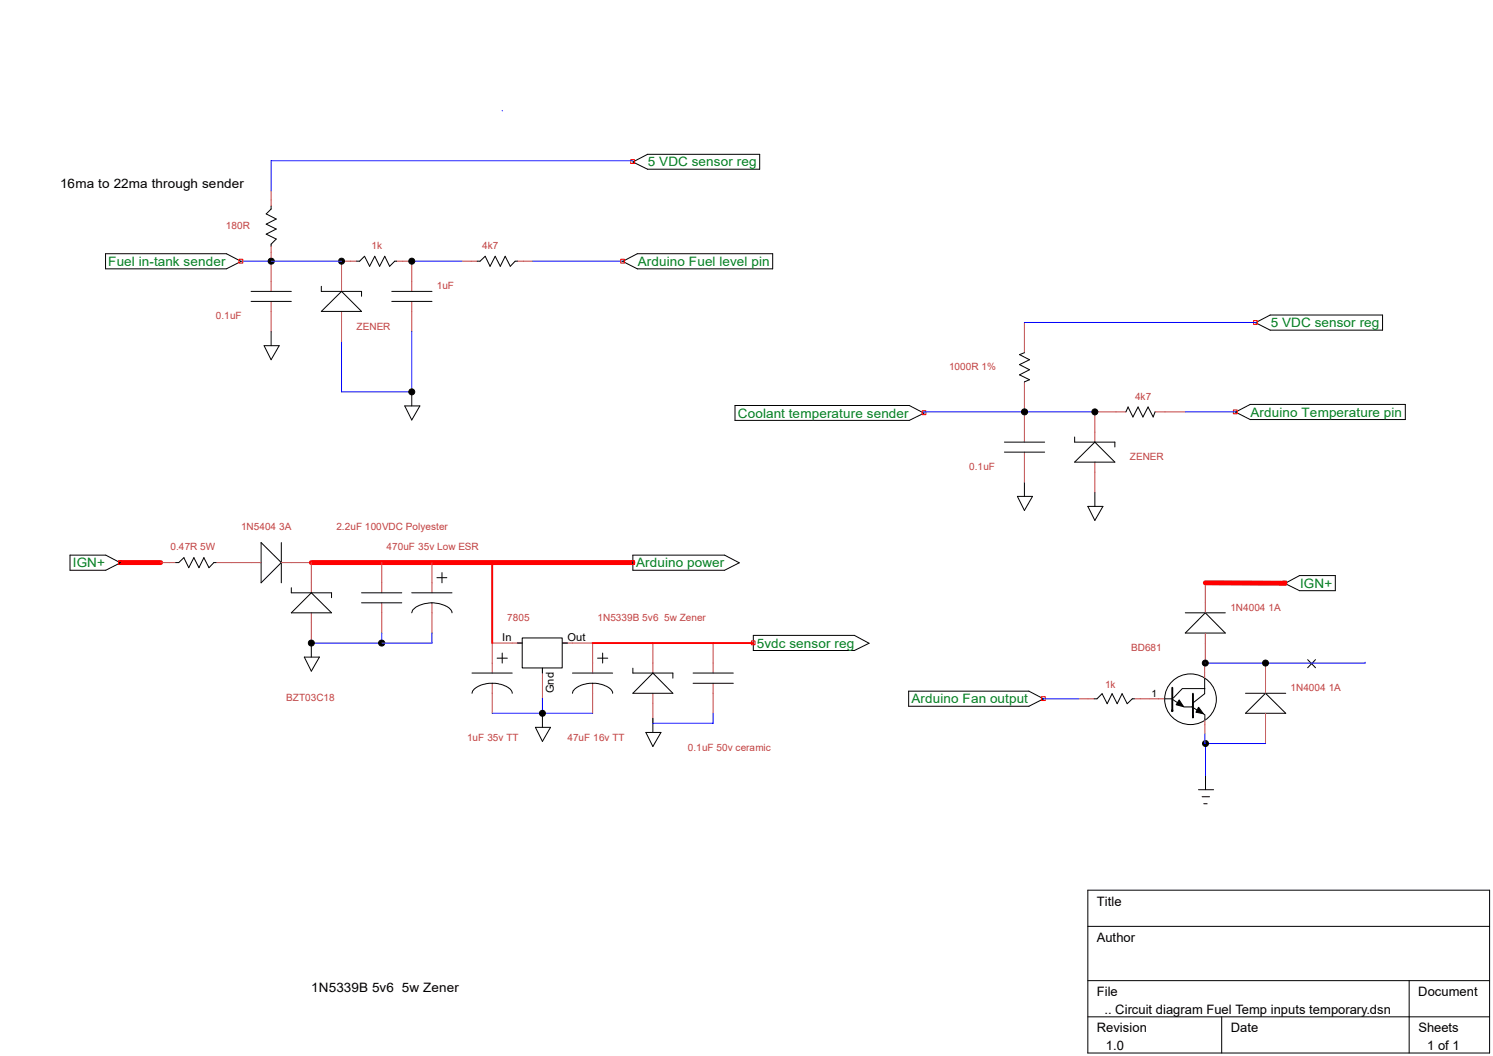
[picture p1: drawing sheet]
<svg xmlns="http://www.w3.org/2000/svg" width="297mm" height="210mm" viewBox="0 0 297 210" stroke-linecap="round" stroke-linejoin="round" font-family="sans-serif">
<g fill="none" stroke="#c04040" stroke-width=".2">
<path d="M53.9 38v3M53.9 48.9v9.1M53.9 59.9v6.1M67.9 51.9v6.1M81.9 51.9v6.1M81.9 59.9v6.1M91.9 51.9h3M102.9 51.9h3M67.9 61.9v6M203.8 64.1v6M203.8 75.9v12M203.8 89.9v6"/>
<path d="M217.8 81.9v6M217.8 91.9v6M218 81.9h6M229.8 81.9h6"/>
</g>
<g fill="none" stroke="#000" stroke-width=".2">
<path d="M125.9 32.2l2.9-1.5h22.3v3h-22.3zM21 50.5h24l3 1.5-3 1.5h-24zM50 58h8M50 59.9h8M53.9 41v.6l-.9 .9 1.9 1.1-1.9 1 1.9 1-1.9 1 1.9 .9-1 1.1v.3M63.9 56.9v1.1h8v.9M77.9 58h8M77.9 59.9h8M94.9 51.9h.6l1-.9 1 2 1-2 1 2 1-2 1 2 1-1.1h.4M123.9 52l2.9-1.5h26.9v3h-26.9zM52.5 68.7h3l-1.6 2.8zM53.9 66v2.7"/>
<path d="M63.9 61.9l4-3.9 4 3.9zM81.9 77.9v2.8M203.8 70.1l-1 .4 2 1-2 1 2 1-2 1 2 1-1 .4M249.8 64.2l2.9-1.5h22.3v3h-22.3zM80.5 80.7h3l-1.6 2.8zM146.2 80.6h34.7l2.9 1.6-2.9 1.4h-34.7zM199.8 87.9h8M199.8 89.9h8M202.4 98.7h3l-1.6 2.8zM203.8 95.9v2.8M213.8 86.9v1h8v1M213.8 91.9l4-4 4 4z"/>
<path d="M217.8 97.9v2.8M224 81.9l.4-1 1 2 1-2 1 2 1-2 1 2 .4-1M245.8 82l2.9-1.6h30.9v3h-30.9zM216.4 100.7h3l-1.6 2.8z"/>
</g>
<path d="M99.9 22v.1M125.9 32h-72v6M48 51.9h5.9M105.9 51.9h18M81.9 66v11.9h-14v-10M203.8 64.1h46M218 81.9h-34.2v.2M235.8 81.9h10" fill="none" stroke="#00f" stroke-width=".2"/>
<path d="M125.5 31.7h.7v.8h-.7zM47.5 51.6h.8v.7h-.8zM123.5 51.6h.7v.7h-.7zM249.4 63.8h.7v.7h-.7zM183.4 81.7h.8v.8h-.8zM245.4 81.5h.7v.8h-.7z" fill="none" stroke="#f00" stroke-width=".2"/>
<g fill="#000" stroke="#000" stroke-width=".2">
<circle cx="81.9" cy="77.9" r=".59"/>
<circle cx="203.8" cy="81.9" r=".61"/>
<circle cx="217.8" cy="81.9" r=".59"/>
</g>
<circle cx="85.9" cy="111.9" r=".19" fill="#f00"/>
<path d="M24 111.9h8M61.9 111.9h64M239.8 115.9l15.8 .1" fill="none" stroke="#f00" stroke-width=".97"/>
<g fill="none" stroke="#000" stroke-width=".2">
<path d="M71 51.9h.5l1-.9 1 2 1-2 1 2 1-2 1 2 1-1.1h.4M13.9 110.4h7.1l3 1.5-3 1.5h-7.1zM35 111.9h.6l1-1 .9 2 1.1-2 1 2 1-2 1 2 .9-1h.5M51.9 107.9l4.1 4-4.1 4zM56 107.9v8M58 116.9v1h8v1M61.9 117.9l4.1 4h-8zM71.9 117.9h8M71.9 119.9h8M81.9 117.9h8M86.9 114.9h2M87.9 113.9v2"/>
<path d="M125.9 110.4h18.2l3 1.5-3 1.5h-18.2zM255.6 116l2.9-1.5h7.1v3h-7.1zM60.5 130.7h3l-1.6 2.8zM61.9 127.9v2.8M81.9 121.9a2.87 2.87 0 0 1 2.6-1.8 5.8 5.8 0 0 1 5.2 1.2l.2 .6M93.9 133.9h8M93.9 137.9a2.87 2.87 0 0 1 2.5-1.8 5.3 5.3 0 0 1 5.4 1.3l.1 .5M98.9 130.9h2M99.9 129.9v2M102.9 127.9h1M103.9 126.9h7.9v5.9h-7.9zM107.9 132.9v1"/>
<path d="M111.9 127.9h1M113.9 137.9a2.87 2.87 0 0 1 2.5-1.8 5.3 5.3 0 0 1 5.4 1.3l.1 .5M113.9 133.9h8M118.9 130.9h2M119.9 129.9v2M125.9 132.9v1h8v1M129.9 133.9l4 4h-8zM137.9 133.9h8M137.9 135.9h8M149.9 126.4h20.1l2.9 1.5-2.9 1.5h-20.1zM180.8 137.5h23.9l2.9 1.5-2.9 1.5h-23.9zM217.6 139h.6l1-1 1.1 2 .9-2 1 2 1-2 1 2 1.1-1h.3"/>
<path d="M231.7 139h1.5M232.9 135.8a5.1 5.1 0 0 1 7.5-.5 5.1 5.1 0 0 1 0 7.5 5.1 5.1 0 0 1-7.5-.5 5 5 0 0 1 0-6.5zM233.3 139.1l2.2 1.5h1.8M235.8 121.9h8M239.6 135v3l-2.4 1.9M239.7 137l-4.5-.1-1.8 1.9M239.8 121.9l4 4h-8zM247.8 137.9h8M260.1 131.2l1.6 1.6M261.7 131.2l-1.6 1.6M106.5 144.7h3l-1.6 2.7zM107.9 141.9v2.8"/>
<path d="M128.5 145.7h3l-1.6 2.8zM129.9 142.9v2.8M237.1 140.6l2.6 1.6v.9M238.4 157.1h3M239.1 158.5h1.5M239.5 159.9h.7M239.8 154.3v2.8M247.8 141.9l4-4 4 4zM216.4 177h79.9v32.4h-79.9zM216.4 184.2h79.9M216.4 195h79.9M280.3 195v14.4"/>
<path d="M216.4 202.2h79.9M243 202.2v7.2"/>
</g>
<g fill="none" stroke="#c04040" stroke-width=".2">
<path d="M67.9 51.9h3.1M78.9 51.9h3M32 111.9h3M43 111.9h8.9M56 111.9h5.9v6M75.9 111.9v6M75.9 119.9v6M85.9 111.9v6M85.9 119.9v6M239.8 115.9v6M61.9 121.9v6M97.9 135.9v6"/>
<path d="M103.9 127.9h-6v6M107.9 132.9v6M111.9 127.9h6v6M117.9 135.9v6M129.9 127.9v6M129.9 137.9v5.9M141.9 127.9v6M141.9 135.9v6M214.6 139h3M225.6 139h6.1M239.6 132v3M239.8 125.9v6"/>
<path d="M251.8 131.9v6M239.7 143v3M251.8 141.9v6"/>
</g>
<path d="M53.9 51.9h14M81.9 51.9h10M75.9 125.9v2M85.9 125.9v2h-24M107.9 138.9v3M207.6 139h7M207.6 138.9v.1M271.6 131.7v.2h-31.9M97.9 141.9h20M141.9 141.9v1.9h-12M239.7 146v1.9h12.1M239.8 147.9v6.4" fill="none" stroke="#00f" stroke-width=".2"/>
<path d="M23.6 111.5h.7v.8h-.7zM125.5 111.5h.7v.8h-.7zM255.2 115.6h.7v.7h-.7zM149.5 127.5h.7v.7h-.7zM207.2 138.6h.7v.7h-.7z" fill="none" stroke="#f00" stroke-width=".2"/>
<g fill="#000" stroke="#000" stroke-width=".2">
<path d="M234.6 139.2l.9 1.3-1.5-.3zM238.4 140.7l1 1.2-1.5-.3z"/>
<circle cx="54" cy="51.9" r=".61"/>
<circle cx="67.9" cy="51.9" r=".59"/>
<circle cx="81.9" cy="51.9" r=".59"/>
<circle cx="61.9" cy="127.9" r=".59"/>
<circle cx="75.9" cy="127.9" r=".61"/>
<circle cx="239.8" cy="131.9" r=".59"/>
<circle cx="251.8" cy="131.9" r=".59"/>
<circle cx="107.9" cy="141.9" r=".59"/>
<circle cx="239.8" cy="147.9" r=".59"/>
</g>
<path d="M233.2 136.8v4.6v-.1M237.3 138v4.7v-.2" fill="none" stroke="#000" stroke-width=".38"/>
<path d="M97.9 111.9v16M117.9 127.9h32" fill="none" stroke="#f00" stroke-width=".38"/>
<g font-size="2.6" fill="#008020">
<text x="128.9" y="33.1">5 VDC sensor reg</text>
<text x="21.5" y="52.9">Fuel in-tank sender</text>
<text x="126.9" y="52.9">Arduino Fuel level pin</text>
<text x="252.8" y="65.1">5 VDC sensor reg</text>
<text x="146.8" y="83.1">Coolant temperature sender</text>
<text x="248.8" y="82.9">Arduino Temperature pin</text>
<text x="14.5" y="112.9">IGN+</text>
<text x="126.6" y="112.9">Arduino power</text>
<text x="258.7" y="116.9">IGN+</text>
<text x="150.6" y="128.8">5vdc sensor reg</text>
<text x="181.4" y="139.9">Arduino Fan output</text>
</g>
<g font-size="2.6">
<text x="12" y="37.4">16ma to 22ma through sender</text>
<text x="218.2" y="180.1">Title</text>
<text x="218.2" y="187.3">Author</text>
<text x="61.9" y="197.3">1N5339B 5v6 5w Zener</text>
<text x="218.2" y="198.1">File</text>
<text x="219" y="201.7">... Circuit diagram Fuel Temp inputs temporary.dsn</text>
<text x="282.2" y="198.1">Document</text>
<text x="218.2" y="205.3">Revision</text>
<text x="220" y="208.9">1.0</text>
<text x="244.9" y="205.3">Date</text>
<text x="282.2" y="205.3">Sheets</text>
<text x="283.9" y="208.9">1 of 1</text>
</g>
<g font-size="2.2">
<text x="99.9" y="127.4">In</text>
<text x="112.9" y="127.4">Out</text>
<text x="110.2" y="137.9" transform="rotate(-90 110.2 137.9)">Gnd</text>
</g>
<g font-size="2" fill="#c04040">
<text x="45" y="45.6">180R</text>
<text x="73.9" y="49.5">1k</text>
<text x="95.9" y="49.5">4k7</text>
<text x="86.9" y="57.5">1uF</text>
<text x="43" y="63.5">0.1uF</text>
<text x="71" y="65.5">ZENER</text>
<text x="188.8" y="73.5">1000R 1%</text>
<text x="225.8" y="79.5">4k7</text>
<text x="192.8" y="93.5">0.1uF</text>
<text x="224.8" y="91.5">ZENER</text>
<text x="48" y="105.5">1N5404 3A</text>
<text x="66.9" y="105.5">2.2uF 100VDC Polyester</text>
<text x="34" y="109.5">0.47R 5W</text>
<text x="76.9" y="109.5">470uF 35v Low ESR</text>
<text x="100.9" y="123.4">7805</text>
<text x="118.9" y="123.4">1N5339B 5v6 5w Zener</text>
<text x="244.8" y="121.5">1N4004 1A</text>
<text x="225" y="129.5">BD681</text>
<text x="219.8" y="136.7">1k</text>
<text x="256.8" y="137.5">1N4004 1A</text>
<text x="56.9" y="139.4">BZT03C18</text>
<text x="92.9" y="147.4">1uF 35v TT</text>
<text x="112.9" y="147.4">47uF 16v TT</text>
<text x="136.9" y="149.4">0.1uF 50v ceramic</text>
</g>
<text font-size="2" x="229.1" y="138.6">1</text>
</svg>
